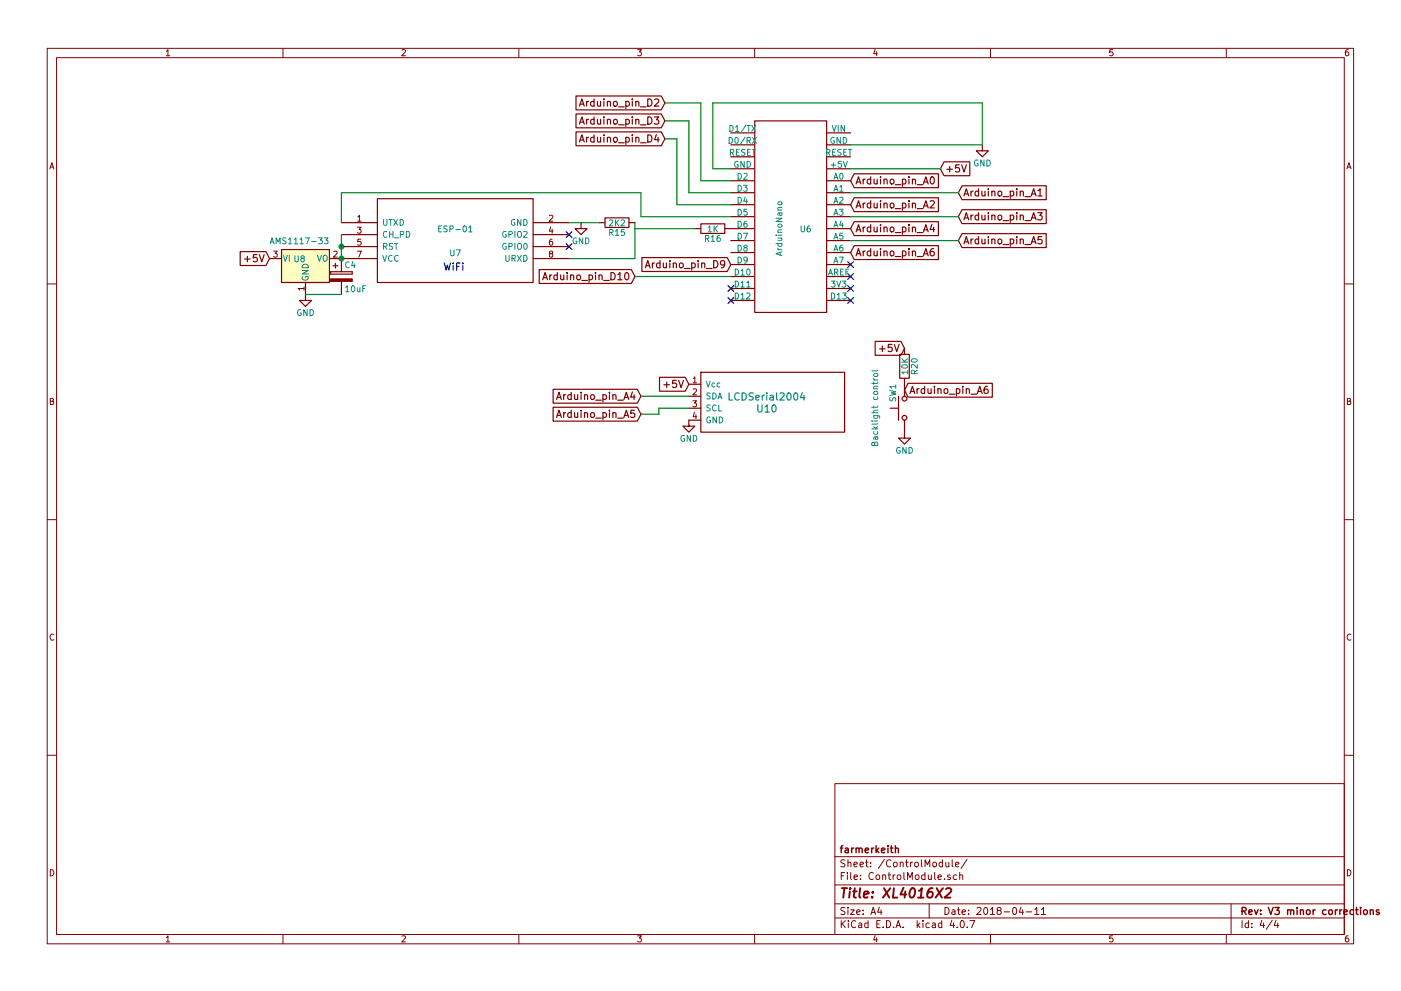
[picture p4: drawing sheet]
EESchema Schematic File Version 2
LIBS:Modules
LIBS:ESP8266
LIBS:power
LIBS:device
LIBS:switches
LIBS:relays
LIBS:motors
LIBS:transistors
LIBS:conn
LIBS:linear
LIBS:regul
LIBS:74xx
LIBS:cmos4000
LIBS:adc-dac
LIBS:memory
LIBS:xilinx
LIBS:microcontrollers
LIBS:dsp
LIBS:microchip
LIBS:analog_switches
LIBS:motorola
LIBS:texas
LIBS:intel
LIBS:audio
LIBS:interface
LIBS:digital-audio
LIBS:philips
LIBS:display
LIBS:cypress
LIBS:siliconi
LIBS:opto
LIBS:atmel
LIBS:contrib
LIBS:valves
LIBS:XL4016X2-cache
EELAYER 25 0
EELAYER END
$Descr A4 11693 8268
encoding utf-8
Sheet 4 4
Title "XL4016X2"
Date "2018-04-11"
Rev "V3 minor corrections"
Comp "farmerkeith"
Comment1 ""
Comment2 ""
Comment3 ""
Comment4 ""
$EndDescr
$Comp
L ArduinoNano U6
U 1 1
P 6600 1800
F 0 "U6" H 6725 1700 50  0000 C CNN
F 1 "ArduinoNano" V 6500 1700 50  0000 C CNN
F 2 "" H 6600 1800 50  0000 C CNN
F 3 "" H 6600 1800 50  0000 C CNN
	1    6600 1800
	1    0    0    -1  
$EndComp
Text GLabel 7850 1400 2    60   Input ~ 0
+5V
Wire Wire Line
	7850 1400 7100 1400
$Comp
L GND #PWR015
U 1 1
P 8200 1200
F 0 "#PWR015" H 8200 950 50  0001 C CNN
F 1 "GND" H 8200 1050 50  0000 C CNN
F 2 "" H 8200 1200 50  0001 C CNN
F 3 "" H 8200 1200 50  0001 C CNN
	1    8200 1200
	1    0    0    -1  
$EndComp
Wire Wire Line
	7100 1200 8200 1200
$Comp
L ESP-01v090 U7
U 1 1
P 3800 2000
F 0 "U7" H 3800 1900 50  0000 C CNN
F 1 "ESP-01" H 3800 2100 50  0000 C CNN
F 2 "" H 3800 2000 50  0001 C CNN
F 3 "" H 3800 2000 50  0001 C CNN
	1    3800 2000
	1    0    0    -1  
$EndComp
Wire Wire Line
	2850 1850 2850 1600
Wire Wire Line
	2850 1600 5350 1600
Wire Wire Line
	5300 2150 4750 2150
$Comp
L R R16
U 1 1
P 5950 1900
F 0 "R16" V 6030 1900 50  0000 C CNN
F 1 "1K" V 5950 1900 50  0000 C CNN
F 2 "" V 5880 1900 50  0001 C CNN
F 3 "" H 5950 1900 50  0001 C CNN
	1    5950 1900
	0    1    1    0   
$EndComp
$Comp
L R R15
U 1 1
P 5150 1850
F 0 "R15" V 5230 1850 50  0000 C CNN
F 1 "2K2" V 5150 1850 50  0000 C CNN
F 2 "" V 5080 1850 50  0001 C CNN
F 3 "" H 5150 1850 50  0001 C CNN
	1    5150 1850
	0    1    1    0   
$EndComp
Wire Wire Line
	5800 1900 5300 1900
Wire Wire Line
	5300 1850 5300 2150
Wire Wire Line
	4750 1850 5000 1850
$Comp
L GND #PWR016
U 1 1
P 4850 1850
F 0 "#PWR016" H 4850 1600 50  0001 C CNN
F 1 "GND" H 4850 1700 50  0000 C CNN
F 2 "" H 4850 1850 50  0001 C CNN
F 3 "" H 4850 1850 50  0001 C CNN
	1    4850 1850
	1    0    0    -1  
$EndComp
$Comp
L AP1117-33 U8
U 1 1
P 2550 2150
F 0 "U8" H 2500 2150 50  0000 C CNN
F 1 "AMS1117-33" H 2250 2300 50  0000 L CNN
F 2 "TO_SOT_Packages_SMD:SOT-223-3Lead_TabPin2" H 2550 2350 50  0001 C CNN
F 3 "" H 2650 1900 50  0001 C CNN
	1    2550 2150
	1    0    0    -1  
$EndComp
Text GLabel 2250 2150 0    60   Input ~ 0
+5V
$Comp
L GND #PWR017
U 1 1
P 2550 2450
F 0 "#PWR017" H 2550 2200 50  0001 C CNN
F 1 "GND" H 2550 2300 50  0000 C CNN
F 2 "" H 2550 2450 50  0001 C CNN
F 3 "" H 2550 2450 50  0001 C CNN
	1    2550 2450
	1    0    0    -1  
$EndComp
Text GLabel 7100 1700 2    60   Input ~ 0
Arduino_pin_A2
Text GLabel 7100 1500 2    60   Input ~ 0
Arduino_pin_A0
Text GLabel 8000 1600 2    60   Input ~ 0
Arduino_pin_A1
Text GLabel 8000 1800 2    60   Input ~ 0
Arduino_pin_A3
Wire Wire Line
	7100 1600 8000 1600
Wire Wire Line
	7100 1800 8000 1800
Text GLabel 7100 1900 2    60   Input ~ 0
Arduino_pin_A4
Text GLabel 8000 2000 2    60   Input ~ 0
Arduino_pin_A5
Text GLabel 7100 2100 2    60   Input ~ 0
Arduino_pin_A6
Wire Wire Line
	7100 2000 8000 2000
Text GLabel 6100 2200 0    60   Input ~ 0
Arduino_pin_D9
Text GLabel 5300 2300 0    60   Input ~ 0
Arduino_pin_D10
Wire Wire Line
	5300 2300 6100 2300
Wire Wire Line
	6100 1800 5350 1800
Wire Wire Line
	5350 1800 5350 1600
Text GLabel 5550 1000 0    60   Input ~ 0
Arduino_pin_D3
Text GLabel 5550 1150 0    60   Input ~ 0
Arduino_pin_D4
Wire Wire Line
	5650 1150 5650 1700
Wire Wire Line
	5650 1700 6100 1700
Wire Wire Line
	5550 1000 5750 1000
Wire Wire Line
	5750 1000 5750 1600
Wire Wire Line
	5750 1600 6100 1600
$Comp
L CP C4
U 1 1
P 2850 2300
F 0 "C4" H 2875 2400 50  0000 L CNN
F 1 "10uF" H 2875 2200 50  0000 L CNN
F 2 "" H 2888 2150 50  0001 C CNN
F 3 "" H 2850 2300 50  0001 C CNN
	1    2850 2300
	1    0    0    -1  
$EndComp
Wire Wire Line
	2850 2450 2550 2450
Text Notes 3700 2250 0    60   ~ 0
WiFi
Text GLabel 5550 850  0    60   Input ~ 0
Arduino_pin_D2
Wire Wire Line
	5550 1150 5650 1150
Wire Wire Line
	5550 850  5850 850 
Wire Wire Line
	5850 850  5850 1500
Wire Wire Line
	5850 1500 6100 1500
Wire Wire Line
	6100 1400 5950 1400
Wire Wire Line
	5950 1400 5950 850 
Wire Wire Line
	5950 850  8200 850 
Wire Wire Line
	8200 850  8200 1200
$Comp
L LCDSerial2004 U10
U 1 1
P 6400 3400
F 0 "U10" H 6400 3400 60  0000 C CNN
F 1 "LCDSerial2004" H 6400 3500 60  0000 C CNN
F 2 "" H 6400 3400 60  0001 C CNN
F 3 "" H 6400 3400 60  0001 C CNN
	1    6400 3400
	1    0    0    -1  
$EndComp
Text GLabel 5750 3200 0    60   Input ~ 0
+5V
$Comp
L GND #PWR018
U 1 1
P 5750 3500
F 0 "#PWR018" H 5750 3250 50  0001 C CNN
F 1 "GND" H 5750 3350 50  0000 C CNN
F 2 "" H 5750 3500 50  0001 C CNN
F 3 "" H 5750 3500 50  0001 C CNN
	1    5750 3500
	1    0    0    -1  
$EndComp
Text GLabel 5350 3300 0    60   Input ~ 0
Arduino_pin_A4
Wire Wire Line
	5350 3300 5750 3300
Text GLabel 5350 3450 0    60   Input ~ 0
Arduino_pin_A5
Wire Wire Line
	5350 3450 5500 3450
Wire Wire Line
	5500 3450 5500 3400
Wire Wire Line
	5500 3400 5750 3400
$Comp
L SW_Push SW1
U 1 1
P 7550 3400
F 0 "SW1" H 7600 3500 50  0000 L CNN
F 1 "Backlight control" H 7550 3650 50  0000 C CNN
F 2 "" H 7550 3600 50  0001 C CNN
F 3 "" H 7550 3600 50  0001 C CNN
	1    7550 3400
	0    -1   -1   0   
$EndComp
$Comp
L GND #PWR019
U 1 1
P 7550 3600
F 0 "#PWR019" H 7550 3350 50  0001 C CNN
F 1 "GND" H 7550 3450 50  0000 C CNN
F 2 "" H 7550 3600 50  0001 C CNN
F 3 "" H 7550 3600 50  0001 C CNN
	1    7550 3600
	1    0    0    -1  
$EndComp
$Comp
L R R20
U 1 1
P 7550 3050
F 0 "R20" V 7630 3050 50  0000 C CNN
F 1 "10K" V 7550 3050 50  0000 C CNN
F 2 "" V 7480 3050 50  0001 C CNN
F 3 "" H 7550 3050 50  0001 C CNN
	1    7550 3050
	1    0    0    -1  
$EndComp
Text GLabel 7550 2900 0    60   Input ~ 0
+5V
Text GLabel 7550 3250 2    60   Input ~ 0
Arduino_pin_A6
Wire Wire Line
	2850 1950 2850 2150
Connection ~ 2850 2050
Connection ~ 2850 2150
NoConn ~ 4750 1950
NoConn ~ 4750 2050
NoConn ~ 6100 2400
NoConn ~ 6100 2500
NoConn ~ 7100 2500
NoConn ~ 7100 2400
NoConn ~ 7100 2300
NoConn ~ 7100 2200
$EndSCHEMATC
